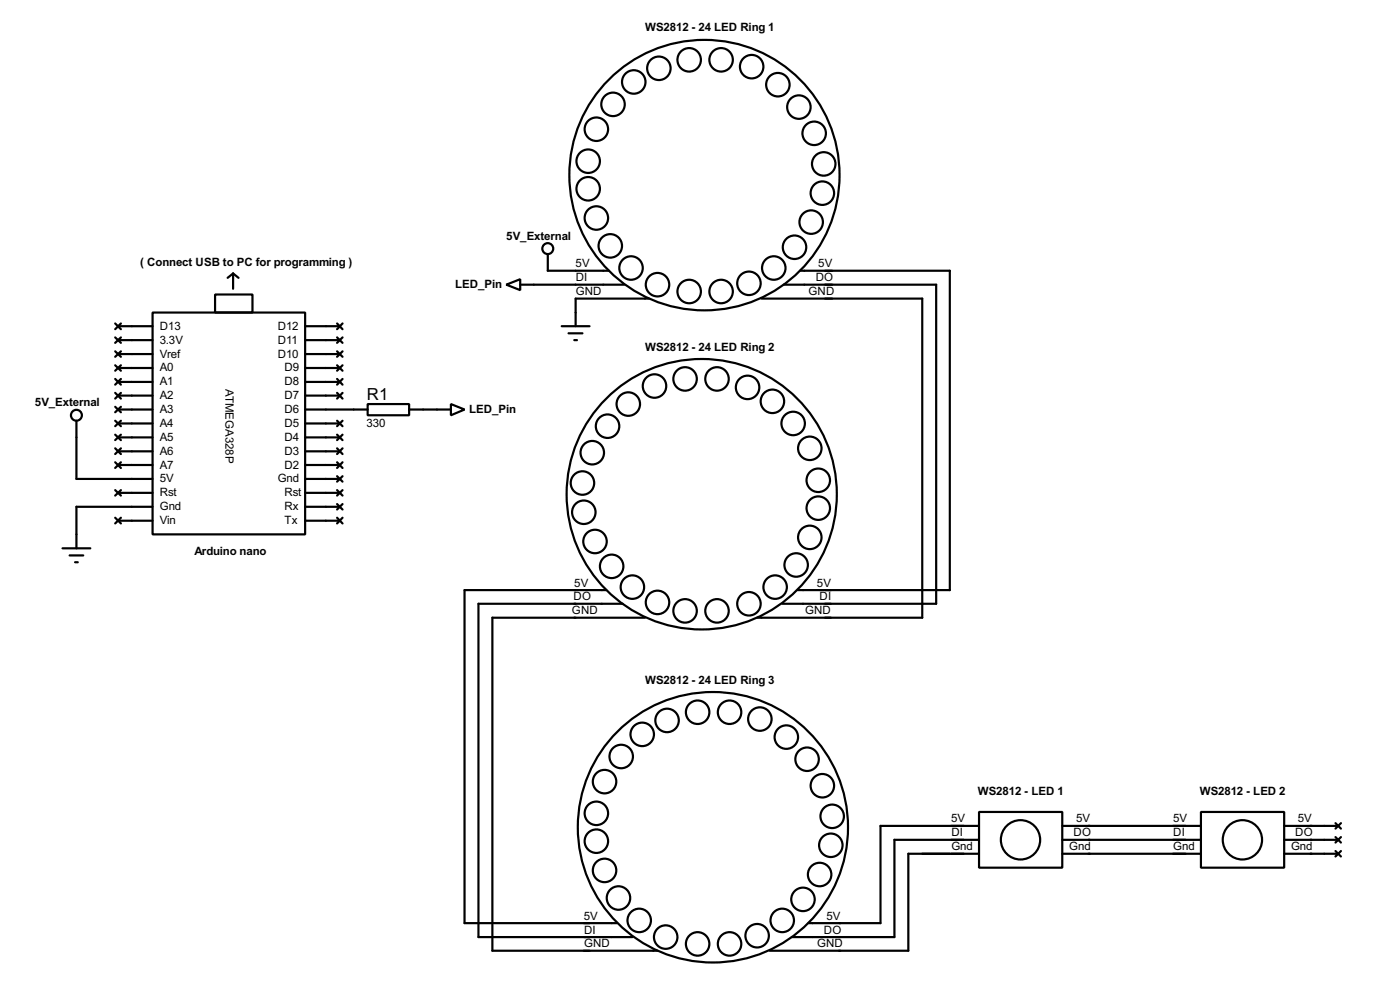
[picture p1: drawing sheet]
<svg xmlns="http://www.w3.org/2000/svg" width="256mm" height="180mm" viewBox="0 0 256 180" stroke-linecap="round" stroke-linejoin="round" font-family="sans-serif">
<g fill="none" stroke="#000" stroke-width=".4">
<path d="M21.1 59.2l1.1 1.1M21.6 59.7h6.4M22.2 59.2l-1.1 1.1M28 57.2h27.9v40.6h-27.9zM39.4 53.9h6.9v3.3h-6.9zM42.7 50.1v2.8M42.7 50.1l-1 .8M42.7 50.1l1 .8M55.9 59.7h6.4M61.8 59.2l1 1.1M62.8 59.2l-1 1.1M92.8 52.1l2.5-1v2z"/>
<path d="M95.3 52.1h19.1M100.4 46.5v3.1h11.2M102.9 59.7h5.1M118.9 54.7h-13.4v5M139.5 54.7h29.5v58.4h-30.3M143.6 52.1h27.9v58.4h-28.2M146.6 49.6h27.4v58.4h-27.9M14 77v10.7h14M21.1 79.6l1.1 1M21.1 77l1.1 1M21.1 74.5l1.1 1M21.1 71.9l1.1 1.1"/>
<path d="M21.1 69.4l1.1 1M21.1 66.9l1.1 1M21.1 64.3l1.1 1M21.1 61.8l1.1 1M21.6 75h6.4M21.6 77.5h6.4M21.6 72.4h6.4M21.6 69.9h6.4M21.6 67.4h6.4M21.6 64.8h6.4M21.6 62.3h6.4M22.2 79.6l-1.1 1"/>
<path d="M22.2 77l-1.1 1M22.2 74.5l-1.1 1M22.2 71.9l-1.1 1.1M22.2 69.4l-1.1 1M22.2 66.9l-1.1 1M22.2 64.3l-1.1 1M22.2 61.8l-1.1 1M55.9 75h11.5M55.9 77.5h6.4M55.9 72.4h6.4M55.9 69.9h6.4M55.9 67.4h6.4"/>
<path d="M55.9 64.8h6.4M55.9 62.3h6.4M61.8 61.8l1 1M61.8 64.3l1 1M61.8 66.9l1 1M61.8 69.4l1 1M61.8 71.9l1 1.1M61.8 77l1 1M61.8 79.6l1 1M62.8 61.8l-1 1M62.8 64.3l-1 1M62.8 66.9l-1 1"/>
<path d="M62.8 69.4l-1 1M62.8 71.9l-1 1.1M62.8 77l-1 1M62.8 79.6l-1 1M67.4 74h7.6v2h-7.6zM75 75h7.6M82.6 74l2.5 1-2.5 1zM104.2 61h2.5M105.2 62.3h.5M21.1 94.8l1.1 1M21.1 89.7l1.1 1M21.1 84.6l1.1 1.1"/>
<path d="M21.1 82.1l1.1 1M21.6 95.3h6.4M21.6 90.2h6.4M21.6 85.1h6.4M21.6 82.6h6.4M21.6 80.1h6.4M22.2 94.8l-1.1 1M22.2 89.7l-1.1 1M22.2 84.6l-1.1 1.1M22.2 82.1l-1.1 1M28 92.8h-14v7.6M55.9 95.3h6.4"/>
<path d="M55.9 92.8h6.4M55.9 90.2h6.4M55.9 87.7h6.4M55.9 85.1h6.4M55.9 82.6h6.4M55.9 80.1h6.4M61.8 82.1l1 1M61.8 84.6l1 1.1M61.8 87.2l1 1M61.8 89.7l1 1M61.8 92.3l1 1M61.8 94.8l1 1"/>
<path d="M62.8 82.1l-1 1M62.8 84.6l-1 1.1M62.8 87.2l-1 1M62.8 89.7l-1 1M62.8 92.3l-1 1M62.8 94.8l-1 1M11.5 100.4h5.1M12.8 101.7h2.5M13.8 102.9h.5M111.1 108h-26v61h28M114.1 110.5h-26.4v61h28.2M118.2 113.1h-28v60.9h30.3"/>
<path d="M179.4 148.6h15.2v10.2h-15.2zM179.4 156.3h-13v17.7h-25.4M179.4 153.7h-15.5v17.8h-18.8M179.4 151.2h-18.1v17.8h-13.2M194.6 151.2h25.4M194.6 153.7h25.4M194.6 156.3h25.4M220 148.6h15.3v10.2h-15.3zM235.3 151.2h9.9M235.3 153.7h9.9M235.3 156.3h9.9M244.7 150.7l1 1"/>
<path d="M244.7 153.2l1 1M244.7 155.8l1 1M245.7 150.7l-1 1M245.7 153.2l-1 1M245.7 155.8l-1 1"/>
<circle cx="112.3" cy="19.1" r="2.15"/>
<circle cx="116.1" cy="15" r="2.15"/>
<circle cx="120.7" cy="12.5" r="2.15"/>
<circle cx="126.2" cy="11" r="2.15"/>
<circle cx="132.1" cy="11" r="2.15"/>
<circle cx="137.7" cy="12.2" r="2.15"/>
<circle cx="142.5" cy="15.5" r="2.15"/>
<circle cx="146.3" cy="19.6" r="2.15"/>
<circle cx="107.7" cy="29.5" r="2.15"/>
<circle cx="107.7" cy="34.6" r="2.15"/>
<circle cx="109.2" cy="39.9" r="2.15"/>
<circle cx="109.2" cy="23.7" r="2.15"/>
<circle cx="129" cy="32.1" r="24.8"/>
<circle cx="149.1" cy="24.4" r="2.15"/>
<circle cx="150.6" cy="35.4" r="2.15"/>
<circle cx="150.9" cy="30" r="2.15"/>
<circle cx="100.3" cy="45.5" r="1"/>
<circle cx="111.8" cy="45" r="2.15"/>
<circle cx="115.6" cy="49.1" r="2.15"/>
<circle cx="120.4" cy="52.1" r="2.15"/>
<circle cx="126.2" cy="53.4" r="2.15"/>
<circle cx="132.1" cy="53.4" r="2.15"/>
<circle cx="137.2" cy="51.9" r="2.15"/>
<circle cx="141.7" cy="49.1" r="2.15"/>
<circle cx="145.5" cy="45.3" r="2.15"/>
<circle cx="148.6" cy="40.7" r="2.15"/>
<circle cx="14" cy="76" r="1"/>
<circle cx="111.3" cy="78" r="2.15"/>
<circle cx="115.1" cy="74" r="2.15"/>
<circle cx="119.9" cy="70.7" r="2.15"/>
<circle cx="125.5" cy="69.4" r="2.15"/>
<circle cx="131.3" cy="69.4" r="2.15"/>
<circle cx="136.9" cy="70.9" r="2.15"/>
<circle cx="141.5" cy="73.5" r="2.15"/>
<circle cx="145.3" cy="77.5" r="2.15"/>
<circle cx="106.7" cy="88.4" r="2.15"/>
<circle cx="106.9" cy="93.8" r="2.15"/>
<circle cx="108.5" cy="82.9" r="2.15"/>
<circle cx="109" cy="99.1" r="2.15"/>
<circle cx="128.5" cy="90.5" r="24.8"/>
<circle cx="148.3" cy="98.4" r="2.15"/>
<circle cx="148.3" cy="82.1" r="2.15"/>
<circle cx="149.9" cy="87.9" r="2.15"/>
<circle cx="149.9" cy="93" r="2.15"/>
<circle cx="112" cy="103.7" r="2.15"/>
<circle cx="115.8" cy="107.5" r="2.15"/>
<circle cx="120.4" cy="110.3" r="2.15"/>
<circle cx="125.5" cy="111.8" r="2.15"/>
<circle cx="131.3" cy="111.8" r="2.15"/>
<circle cx="137.2" cy="110.5" r="2.15"/>
<circle cx="142" cy="107.5" r="2.15"/>
<circle cx="145.8" cy="103.4" r="2.15"/>
<circle cx="113.8" cy="138.5" r="2.15"/>
<circle cx="117.6" cy="134.4" r="2.15"/>
<circle cx="122.2" cy="131.9" r="2.15"/>
<circle cx="127.8" cy="130.4" r="2.15"/>
<circle cx="133.6" cy="130.4" r="2.15"/>
<circle cx="139.2" cy="131.6" r="2.15"/>
<circle cx="144" cy="134.9" r="2.15"/>
<circle cx="147.8" cy="139" r="2.15"/>
<circle cx="109.2" cy="148.9" r="2.15"/>
<circle cx="109.2" cy="154" r="2.15"/>
<circle cx="110.7" cy="159.3" r="2.15"/>
<circle cx="110.7" cy="143.1" r="2.15"/>
<circle cx="130.6" cy="151.4" r="24.8"/>
<circle cx="150.6" cy="143.8" r="2.15"/>
<circle cx="152.2" cy="154.7" r="2.15"/>
<circle cx="152.4" cy="149.4" r="2.15"/>
<circle cx="186.9" cy="153.7" r="3.6"/>
<circle cx="227.6" cy="153.7" r="3.6"/>
<circle cx="113.3" cy="164.4" r="2.15"/>
<circle cx="117.1" cy="168.5" r="2.15"/>
<circle cx="121.9" cy="171.5" r="2.15"/>
<circle cx="127.8" cy="172.8" r="2.15"/>
<circle cx="133.6" cy="172.8" r="2.15"/>
<circle cx="138.7" cy="171.3" r="2.15"/>
<circle cx="143.3" cy="168.5" r="2.15"/>
<circle cx="147.1" cy="164.6" r="2.15"/>
<circle cx="150.1" cy="160.1" r="2.15"/>
</g>
<text font-size="3.4" x="67.2" y="73.2">R1</text>
<g font-size="2.4">
<text x="118.2" y="5.8">WS2812 - 24 LED Ring 1</text>
<text x="92.8" y="43.9">5V_External</text>
<text x="25.7" y="48.7">( Connect USB to PC for programming )</text>
<text x="83.4" y="52.8">LED_Pin</text>
<text x="105.5" y="48.9">5V</text>
<text x="105.5" y="51.5">DI</text>
<text x="105.5" y="54">GND</text>
<text x="148.1" y="54">GND</text>
<text x="149.4" y="51.5">DO</text>
<text x="149.9" y="48.9">5V</text>
<text x="29.3" y="62.9">3.3V</text>
<text x="29.3" y="65.5">Vref</text>
<text x="29.3" y="60.3">D13</text>
<text x="50.9" y="65.5">D10</text>
<text x="50.9" y="62.9">D11</text>
<text x="50.9" y="60.3">D12</text>
<text x="118.2" y="64.2">WS2812 - 24 LED Ring 2</text>
<text x="29.3" y="70.5">A1</text>
<text x="29.3" y="68">A0</text>
<text x="41.3" y="71.2" transform="rotate(90 41.3 71.2)">ATMEGA328P</text>
<text x="52.1" y="70.5">D8</text>
<text x="52.1" y="68">D9</text>
<text x="6.4" y="74.3">5V_External</text>
<text x="29.3" y="75.6">A3</text>
<text x="29.3" y="73">A2</text>
<text x="52.1" y="75.6">D6</text>
<text x="52.1" y="73">D7</text>
<text x="85.9" y="75.6">LED_Pin</text>
<text x="29.3" y="83.2">A6</text>
<text x="29.3" y="80.7">A5</text>
<text x="29.3" y="78.2">A4</text>
<text x="52.1" y="83.2">D3</text>
<text x="52.1" y="80.7">D4</text>
<text x="52.1" y="78.2">D5</text>
<text x="67.2" y="78.1">330</text>
<text x="29.3" y="88.3">5V</text>
<text x="29.3" y="85.7">A7</text>
<text x="50.9" y="88.3">Gnd</text>
<text x="52.1" y="85.7">D2</text>
<text x="29.3" y="95.9">Vin</text>
<text x="29.3" y="93.4">Gnd</text>
<text x="29.3" y="90.8">Rst</text>
<text x="52.1" y="95.9">Tx</text>
<text x="52.1" y="93.4">Rx</text>
<text x="52.1" y="90.8">Rst</text>
<text x="35.6" y="101.5">Arduino nano</text>
<text x="105.2" y="107.4">5V</text>
<text x="149.7" y="107.4">5V</text>
<text x="104.8" y="112.4">GND</text>
<text x="105.1" y="109.9">DO</text>
<text x="147.5" y="112.4">GND</text>
<text x="150.1" y="109.9">DI</text>
<text x="118.2" y="125.1">WS2812 - 24 LED Ring 3</text>
<text x="179.1" y="145.5">WS2812 - LED 1</text>
<text x="219.8" y="145.5">WS2812 - LED 2</text>
<text x="174.3" y="150.5">5V</text>
<text x="174.3" y="153.1">DI</text>
<text x="174.3" y="155.6">Gnd</text>
<text x="195.9" y="155.6">Gnd</text>
<text x="196.7" y="153.1">DO</text>
<text x="197.2" y="150.5">5V</text>
<text x="214.9" y="150.5">5V</text>
<text x="214.9" y="153.1">DI</text>
<text x="214.9" y="155.6">Gnd</text>
<text x="236.5" y="155.6">Gnd</text>
<text x="237.3" y="153.1">DO</text>
<text x="237.8" y="150.5">5V</text>
<text x="107" y="168.3">5V</text>
<text x="107" y="170.9">DI</text>
<text x="107" y="173.4">GND</text>
<text x="149.7" y="173.4">GND</text>
<text x="150.9" y="170.9">DO</text>
<text x="151.4" y="168.3">5V</text>
</g>
</svg>
